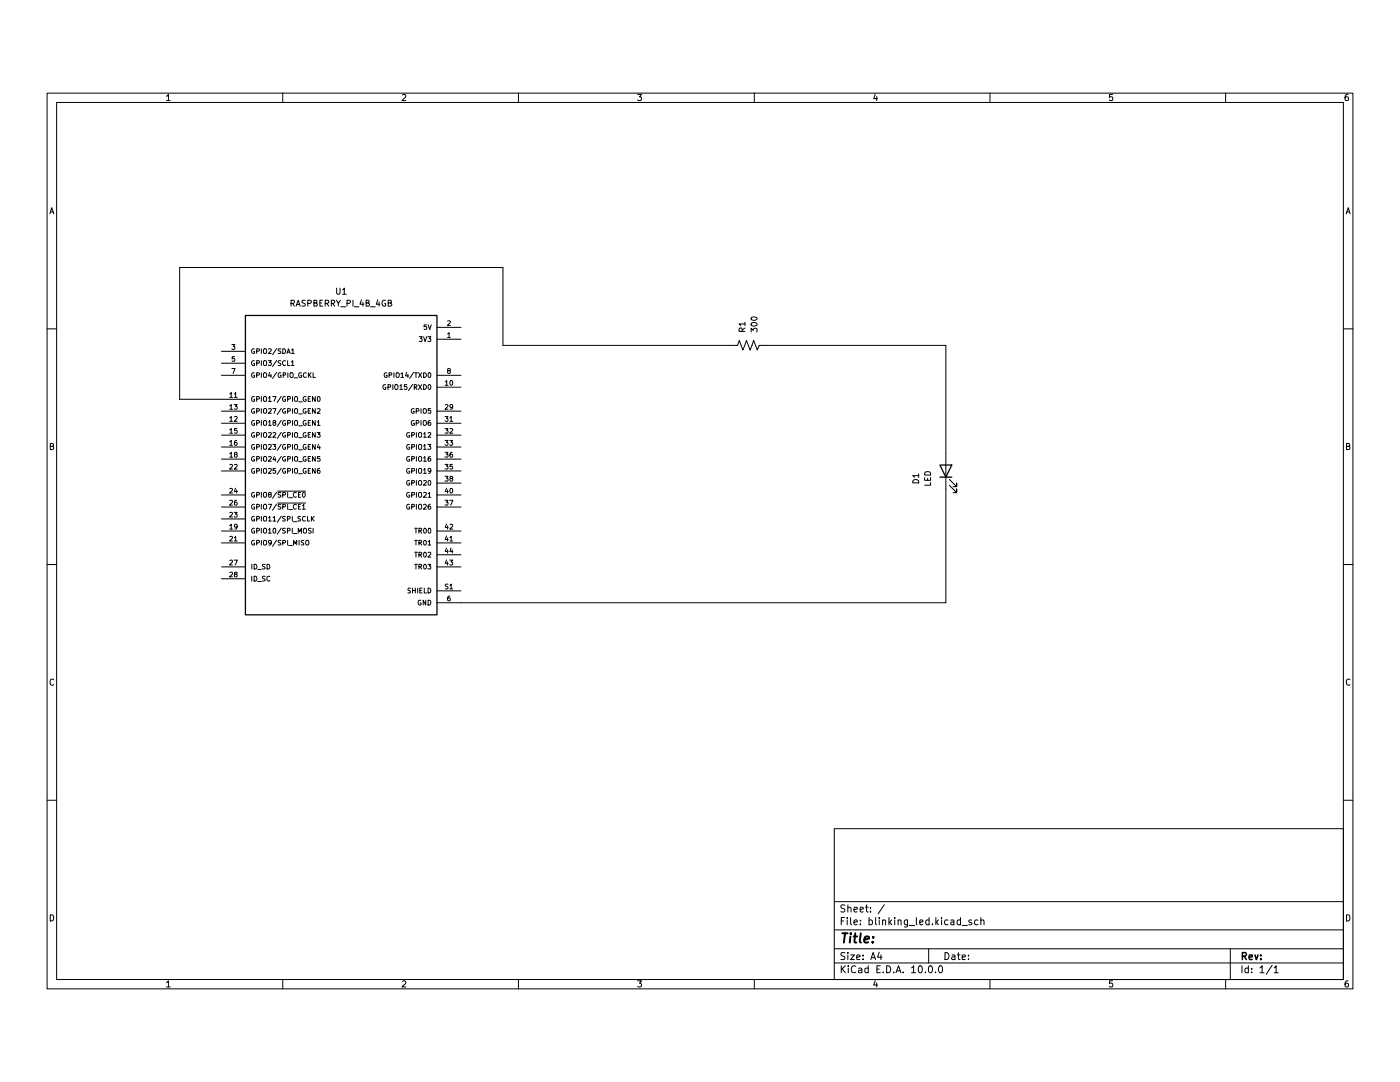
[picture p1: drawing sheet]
(kicad_sch
 (version 20260306)
 (generator "eeschema")
 (generator_version "10.0")
 (paper "A4")
 (lib_symbols
  (symbol "Device:LED"
   (pin_numbers (hide yes))
   (pin_names
    (offset 1.016) (hide yes)) (exclude_from_sim no) (in_bom yes) (on_board yes)
   (in_pos_files yes)
   (duplicate_pin_numbers_are_jumpers no)
   (property "Reference" "D" (at 0 2.54 0) (show_name no) (do_not_autoplace no) (effects (font (size 1.27 1.27))))
   (property "Value" "LED" (at 0 -2.54 0) (show_name no) (do_not_autoplace no) (effects (font (size 1.27 1.27))))
   (property "Footprint" "" (at 0 0 0) (show_name no) (do_not_autoplace no) (hide yes) (effects (font (size 1.27 1.27))))
   (property "Datasheet" "" (at 0 0 0) (show_name no) (do_not_autoplace no) (hide yes) (effects (font (size 1.27 1.27))))
   (property "Description" "Light emitting diode" (at 0 0 0) (show_name no) (do_not_autoplace no) (hide yes) (effects (font (size 1.27 1.27))))
   (property "Sim.Pins" "1=K 2=A" (at 0 0 0) (show_name no) (do_not_autoplace no) (hide yes) (effects (font (size 1.27 1.27))))
   (symbol "LED_0_1"
    (polyline (pts (xy -3.048 -0.762) (xy -4.572 -2.286) (xy -3.81 -2.286) (xy -4.572 -2.286) (xy -4.572 -1.524)) (stroke (width 0) (type default)) (fill (type none)))
    (polyline (pts (xy -1.778 -0.762) (xy -3.302 -2.286) (xy -2.54 -2.286) (xy -3.302 -2.286) (xy -3.302 -1.524)) (stroke (width 0) (type default)) (fill (type none)))
    (polyline (pts (xy -1.27 0) (xy 1.27 0)) (stroke (width 0) (type default)) (fill (type none)))
    (polyline (pts (xy -1.27 -1.27) (xy -1.27 1.27)) (stroke (width 0.254) (type default)) (fill (type none)))
    (polyline (pts (xy 1.27 -1.27) (xy 1.27 1.27) (xy -1.27 0) (xy 1.27 -1.27)) (stroke (width 0.254) (type default)) (fill (type none))))
   (symbol "LED_1_1"
    (pin passive line (at -3.81 0 0) (length 2.54) (name "K" (effects (font (size 1.27 1.27)))) (number "1" (effects (font (size 1.27 1.27)))))
    (pin passive line (at 3.81 0 180) (length 2.54) (name "A" (effects (font (size 1.27 1.27)))) (number "2" (effects (font (size 1.27 1.27))))))
   (embedded_fonts no))
  (symbol "Device:R_US"
   (pin_numbers (hide yes))
   (pin_names
    (offset 0)) (exclude_from_sim no) (in_bom yes) (on_board yes)
   (in_pos_files yes)
   (duplicate_pin_numbers_are_jumpers no)
   (property "Reference" "R" (at 2.54 0 90) (show_name no) (do_not_autoplace no) (effects (font (size 1.27 1.27))))
   (property "Value" "R_US" (at -2.54 0 90) (show_name no) (do_not_autoplace no) (effects (font (size 1.27 1.27))))
   (property "Footprint" "" (at 1.016 -0.254 90) (show_name no) (do_not_autoplace no) (hide yes) (effects (font (size 1.27 1.27))))
   (property "Datasheet" "" (at 0 0 0) (show_name no) (do_not_autoplace no) (hide yes) (effects (font (size 1.27 1.27))))
   (property "Description" "Resistor, US symbol" (at 0 0 0) (show_name no) (do_not_autoplace no) (hide yes) (effects (font (size 1.27 1.27))))
   (symbol "R_US_0_1"
    (polyline (pts (xy 0 2.286) (xy 0 2.54)) (stroke (width 0) (type default)) (fill (type none)))
    (polyline (pts (xy 0 2.286) (xy 1.016 1.905) (xy 0 1.524) (xy -1.016 1.143) (xy 0 0.762)) (stroke (width 0) (type default)) (fill (type none)))
    (polyline (pts (xy 0 0.762) (xy 1.016 0.381) (xy 0 0) (xy -1.016 -0.381) (xy 0 -0.762)) (stroke (width 0) (type default)) (fill (type none)))
    (polyline (pts (xy 0 -0.762) (xy 1.016 -1.143) (xy 0 -1.524) (xy -1.016 -1.905) (xy 0 -2.286)) (stroke (width 0) (type default)) (fill (type none)))
    (polyline (pts (xy 0 -2.286) (xy 0 -2.54)) (stroke (width 0) (type default)) (fill (type none))))
   (symbol "R_US_1_1"
    (pin passive line (at 0 3.81 270) (length 1.27) (name "" (effects (font (size 1.27 1.27)))) (number "1" (effects (font (size 1.27 1.27)))))
    (pin passive line (at 0 -3.81 90) (length 1.27) (name "" (effects (font (size 1.27 1.27)))) (number "2" (effects (font (size 1.27 1.27))))))
   (embedded_fonts no))
  (symbol "RASPBERRY_PI_4B_4GB:RASPBERRY_PI_4B_4GB"
   (pin_names
    (offset 1.016)) (exclude_from_sim no) (in_bom yes) (on_board yes)
   (in_pos_files yes)
   (duplicate_pin_numbers_are_jumpers no)
   (property "Reference" "U" (at -20.32 33.528 0) (show_name no) (do_not_autoplace no) (effects (font (size 1.27 1.27)) (justify left bottom)))
   (property "Value" "RASPBERRY_PI_4B_4GB" (at -20.32 -33.02 0) (show_name no) (do_not_autoplace no) (effects (font (size 1.27 1.27)) (justify left bottom)))
   (property "Footprint" "RASPBERRY_PI_4B_4GB:MODULE_RASPBERRY_PI_4B_4GB" (at 0 0 0) (show_name no) (do_not_autoplace no) (hide yes) (effects (font (size 1.27 1.27)) (justify bottom)))
   (property "Datasheet" "" (at 0 0 0) (show_name no) (do_not_autoplace no) (hide yes) (effects (font (size 1.27 1.27))))
   (property "Description" "BCM2711 Raspberry Pi 4 Model B 4GB - ARM® Cortex®-A72 MPU Embedded Evaluation Board" (at 0 0 0) (show_name no) (do_not_autoplace no) (hide yes) (effects (font (size 1.27 1.27)) (justify bottom)))
   (property "MF" "Raspberry Pi" (at 0 0 0) (show_name no) (do_not_autoplace no) (hide yes) (effects (font (size 1.27 1.27)) (justify bottom)))
   (property "MAXIMUM_PACKAGE_HEIGHT" "16 mm" (at 0 0 0) (show_name no) (do_not_autoplace no) (hide yes) (effects (font (size 1.27 1.27)) (justify bottom)))
   (property "Package" "None" (at 0 0 0) (show_name no) (do_not_autoplace no) (hide yes) (effects (font (size 1.27 1.27)) (justify bottom)))
   (property "Price" "None" (at 0 0 0) (show_name no) (do_not_autoplace no) (hide yes) (effects (font (size 1.27 1.27)) (justify bottom)))
   (property "Check_prices" "https://www.snapeda.com/parts/RASPBERRY%20PI%204B/4GB/Raspberry+Pi/view-part/?ref=eda" (at 0 0 0) (show_name no) (do_not_autoplace no) (hide yes) (effects (font (size 1.27 1.27)) (justify bottom)))
   (property "STANDARD" "Manufacturer Recommendations" (at 0 0 0) (show_name no) (do_not_autoplace no) (hide yes) (effects (font (size 1.27 1.27)) (justify bottom)))
   (property "PARTREV" "4" (at 0 0 0) (show_name no) (do_not_autoplace no) (hide yes) (effects (font (size 1.27 1.27)) (justify bottom)))
   (property "SnapEDA_Link" "https://www.snapeda.com/parts/RASPBERRY%20PI%204B/4GB/Raspberry+Pi/view-part/?ref=snap" (at 0 0 0) (show_name no) (do_not_autoplace no) (hide yes) (effects (font (size 1.27 1.27)) (justify bottom)))
   (property "MP" "RASPBERRY PI 4B/4GB" (at 0 0 0) (show_name no) (do_not_autoplace no) (hide yes) (effects (font (size 1.27 1.27)) (justify bottom)))
   (property "MANUFACTURER" "Raspberry Pi" (at 0 0 0) (show_name no) (do_not_autoplace no) (hide yes) (effects (font (size 1.27 1.27)) (justify bottom)))
   (property "Availability" "Not in stock" (at 0 0 0) (show_name no) (do_not_autoplace no) (hide yes) (effects (font (size 1.27 1.27)) (justify bottom)))
   (property "SNAPEDA_PN" "RASPBERRY PI 4B/4GB" (at 0 0 0) (show_name no) (do_not_autoplace no) (hide yes) (effects (font (size 1.27 1.27)) (justify bottom)))
   (symbol "RASPBERRY_PI_4B_4GB_0_0"
    (rectangle (start -20.32 -30.48) (end 20.32 33.02) (stroke (width 0.254) (type default)) (fill (type background)))
    (pin power_in line (at 25.4 27.94 180) (length 5.08) (name "3V3" (effects (font (size 1.016 1.016)))) (number "1" (effects (font (size 1.016 1.016)))))
    (pin power_in line (at 25.4 30.48 180) (length 5.08) (name "5V" (effects (font (size 1.016 1.016)))) (number "2" (effects (font (size 1.016 1.016)))))
    (pin bidirectional line (at -25.4 25.4 0) (length 5.08) (name "GPIO2/SDA1" (effects (font (size 1.016 1.016)))) (number "3" (effects (font (size 1.016 1.016)))))
    (pin power_in line (at 25.4 30.48 180) (length 5.08) (hide yes) (name "5V" (effects (font (size 1.016 1.016)))) (number "4" (effects (font (size 1.016 1.016)))))
    (pin bidirectional line (at -25.4 22.86 0) (length 5.08) (name "GPIO3/SCL1" (effects (font (size 1.016 1.016)))) (number "5" (effects (font (size 1.016 1.016)))))
    (pin power_in line (at 25.4 -27.94 180) (length 5.08) (name "GND" (effects (font (size 1.016 1.016)))) (number "6" (effects (font (size 1.016 1.016)))))
    (pin bidirectional line (at -25.4 20.32 0) (length 5.08) (name "GPIO4/GPIO_GCKL" (effects (font (size 1.016 1.016)))) (number "7" (effects (font (size 1.016 1.016)))))
    (pin bidirectional line (at 25.4 20.32 180) (length 5.08) (name "GPIO14/TXD0" (effects (font (size 1.016 1.016)))) (number "8" (effects (font (size 1.016 1.016)))))
    (pin power_in line (at 25.4 -27.94 180) (length 5.08) (hide yes) (name "GND" (effects (font (size 1.016 1.016)))) (number "9" (effects (font (size 1.016 1.016)))))
    (pin bidirectional line (at 25.4 17.78 180) (length 5.08) (name "GPIO15/RXD0" (effects (font (size 1.016 1.016)))) (number "10" (effects (font (size 1.016 1.016)))))
    (pin bidirectional line (at -25.4 15.24 0) (length 5.08) (name "GPIO17/GPIO_GEN0" (effects (font (size 1.016 1.016)))) (number "11" (effects (font (size 1.016 1.016)))))
    (pin bidirectional line (at -25.4 10.16 0) (length 5.08) (name "GPIO18/GPIO_GEN1" (effects (font (size 1.016 1.016)))) (number "12" (effects (font (size 1.016 1.016)))))
    (pin bidirectional line (at -25.4 12.7 0) (length 5.08) (name "GPIO27/GPIO_GEN2" (effects (font (size 1.016 1.016)))) (number "13" (effects (font (size 1.016 1.016)))))
    (pin power_in line (at 25.4 -27.94 180) (length 5.08) (hide yes) (name "GND" (effects (font (size 1.016 1.016)))) (number "14" (effects (font (size 1.016 1.016)))))
    (pin bidirectional line (at -25.4 7.62 0) (length 5.08) (name "GPIO22/GPIO_GEN3" (effects (font (size 1.016 1.016)))) (number "15" (effects (font (size 1.016 1.016)))))
    (pin bidirectional line (at -25.4 5.08 0) (length 5.08) (name "GPIO23/GPIO_GEN4" (effects (font (size 1.016 1.016)))) (number "16" (effects (font (size 1.016 1.016)))))
    (pin power_in line (at 25.4 27.94 180) (length 5.08) (hide yes) (name "3V3" (effects (font (size 1.016 1.016)))) (number "17" (effects (font (size 1.016 1.016)))))
    (pin bidirectional line (at -25.4 2.54 0) (length 5.08) (name "GPIO24/GPIO_GEN5" (effects (font (size 1.016 1.016)))) (number "18" (effects (font (size 1.016 1.016)))))
    (pin bidirectional line (at -25.4 -12.7 0) (length 5.08) (name "GPIO10/SPI_MOSI" (effects (font (size 1.016 1.016)))) (number "19" (effects (font (size 1.016 1.016)))))
    (pin power_in line (at 25.4 -27.94 180) (length 5.08) (hide yes) (name "GND" (effects (font (size 1.016 1.016)))) (number "20" (effects (font (size 1.016 1.016)))))
    (pin bidirectional line (at -25.4 -15.24 0) (length 5.08) (name "GPIO9/SPI_MISO" (effects (font (size 1.016 1.016)))) (number "21" (effects (font (size 1.016 1.016)))))
    (pin bidirectional line (at -25.4 0 0) (length 5.08) (name "GPIO25/GPIO_GEN6" (effects (font (size 1.016 1.016)))) (number "22" (effects (font (size 1.016 1.016)))))
    (pin bidirectional line (at -25.4 -10.16 0) (length 5.08) (name "GPIO11/SPI_SCLK" (effects (font (size 1.016 1.016)))) (number "23" (effects (font (size 1.016 1.016)))))
    (pin bidirectional line (at -25.4 -5.08 0) (length 5.08) (name "GPIO8/~{SPI_CE0}" (effects (font (size 1.016 1.016)))) (number "24" (effects (font (size 1.016 1.016)))))
    (pin power_in line (at 25.4 -27.94 180) (length 5.08) (hide yes) (name "GND" (effects (font (size 1.016 1.016)))) (number "25" (effects (font (size 1.016 1.016)))))
    (pin bidirectional line (at -25.4 -7.62 0) (length 5.08) (name "GPIO7/~{SPI_CE1}" (effects (font (size 1.016 1.016)))) (number "26" (effects (font (size 1.016 1.016)))))
    (pin bidirectional line (at -25.4 -20.32 0) (length 5.08) (name "ID_SD" (effects (font (size 1.016 1.016)))) (number "27" (effects (font (size 1.016 1.016)))))
    (pin bidirectional line (at -25.4 -22.86 0) (length 5.08) (name "ID_SC" (effects (font (size 1.016 1.016)))) (number "28" (effects (font (size 1.016 1.016)))))
    (pin bidirectional line (at 25.4 12.7 180) (length 5.08) (name "GPIO5" (effects (font (size 1.016 1.016)))) (number "29" (effects (font (size 1.016 1.016)))))
    (pin power_in line (at 25.4 -27.94 180) (length 5.08) (hide yes) (name "GND" (effects (font (size 1.016 1.016)))) (number "30" (effects (font (size 1.016 1.016)))))
    (pin bidirectional line (at 25.4 10.16 180) (length 5.08) (name "GPIO6" (effects (font (size 1.016 1.016)))) (number "31" (effects (font (size 1.016 1.016)))))
    (pin bidirectional line (at 25.4 7.62 180) (length 5.08) (name "GPIO12" (effects (font (size 1.016 1.016)))) (number "32" (effects (font (size 1.016 1.016)))))
    (pin bidirectional line (at 25.4 5.08 180) (length 5.08) (name "GPIO13" (effects (font (size 1.016 1.016)))) (number "33" (effects (font (size 1.016 1.016)))))
    (pin power_in line (at 25.4 -27.94 180) (length 5.08) (hide yes) (name "GND" (effects (font (size 1.016 1.016)))) (number "34" (effects (font (size 1.016 1.016)))))
    (pin bidirectional line (at 25.4 0 180) (length 5.08) (name "GPIO19" (effects (font (size 1.016 1.016)))) (number "35" (effects (font (size 1.016 1.016)))))
    (pin bidirectional line (at 25.4 2.54 180) (length 5.08) (name "GPIO16" (effects (font (size 1.016 1.016)))) (number "36" (effects (font (size 1.016 1.016)))))
    (pin bidirectional line (at 25.4 -7.62 180) (length 5.08) (name "GPIO26" (effects (font (size 1.016 1.016)))) (number "37" (effects (font (size 1.016 1.016)))))
    (pin bidirectional line (at 25.4 -2.54 180) (length 5.08) (name "GPIO20" (effects (font (size 1.016 1.016)))) (number "38" (effects (font (size 1.016 1.016)))))
    (pin power_in line (at 25.4 -27.94 180) (length 5.08) (hide yes) (name "GND" (effects (font (size 1.016 1.016)))) (number "39" (effects (font (size 1.016 1.016)))))
    (pin bidirectional line (at 25.4 -5.08 180) (length 5.08) (name "GPIO21" (effects (font (size 1.016 1.016)))) (number "40" (effects (font (size 1.016 1.016)))))
    (pin bidirectional line (at 25.4 -15.24 180) (length 5.08) (name "TR01" (effects (font (size 1.016 1.016)))) (number "41" (effects (font (size 1.016 1.016)))))
    (pin bidirectional line (at 25.4 -12.7 180) (length 5.08) (name "TR00" (effects (font (size 1.016 1.016)))) (number "42" (effects (font (size 1.016 1.016)))))
    (pin bidirectional line (at 25.4 -20.32 180) (length 5.08) (name "TR03" (effects (font (size 1.016 1.016)))) (number "43" (effects (font (size 1.016 1.016)))))
    (pin bidirectional line (at 25.4 -17.78 180) (length 5.08) (name "TR02" (effects (font (size 1.016 1.016)))) (number "44" (effects (font (size 1.016 1.016)))))
    (pin power_in line (at 25.4 -25.4 180) (length 5.08) (name "SHIELD" (effects (font (size 1.016 1.016)))) (number "S1" (effects (font (size 1.016 1.016)))))
    (pin power_in line (at 25.4 -25.4 180) (length 5.08) (hide yes) (name "SHIELD" (effects (font (size 1.016 1.016)))) (number "S2" (effects (font (size 1.016 1.016)))))
    (pin power_in line (at 25.4 -25.4 180) (length 5.08) (hide yes) (name "SHIELD" (effects (font (size 1.016 1.016)))) (number "S3" (effects (font (size 1.016 1.016)))))
    (pin power_in line (at 25.4 -25.4 180) (length 5.08) (hide yes) (name "SHIELD" (effects (font (size 1.016 1.016)))) (number "S4" (effects (font (size 1.016 1.016))))))
   (embedded_fonts no)))
 (wire
  (pts (xy 162.56 63.5) (xy 200.66 63.5))
  (stroke (width 0) (type default)))
 (wire
  (pts (xy 106.68 46.99) (xy 106.68 63.5))
  (stroke (width 0) (type default)))
 (wire
  (pts (xy 38.1 74.93) (xy 38.1 46.99))
  (stroke (width 0) (type default)))
 (wire
  (pts (xy 106.68 63.5) (xy 154.94 63.5))
  (stroke (width 0) (type default)))
 (wire
  (pts (xy 46.99 74.93) (xy 38.1 74.93))
  (stroke (width 0) (type default)))
 (wire
  (pts (xy 200.66 63.5) (xy 200.66 86.36))
  (stroke (width 0) (type default)))
 (wire
  (pts (xy 200.66 93.98) (xy 200.66 118.11))
  (stroke (width 0) (type default)))
 (wire
  (pts (xy 200.66 118.11) (xy 97.79 118.11))
  (stroke (width 0) (type default)))
 (wire
  (pts (xy 38.1 46.99) (xy 106.68 46.99))
  (stroke (width 0) (type default)))
 (symbol
  (lib_id "Device:LED")
  (at 200.66 90.17 90)
  (unit 1)
  (body_style 1)
  (exclude_from_sim no)
  (in_bom yes)
  (on_board yes)
  (in_pos_files yes)
  (dnp no)
  (fields_autoplaced yes)
  (property "Reference" "D1" (at 194.31 91.7575 0) (show_name no) (do_not_autoplace no) (effects (font (size 1.27 1.27))))
  (property "Value" "LED" (at 196.85 91.7575 0) (show_name no) (do_not_autoplace no) (effects (font (size 1.27 1.27))))
  (property "Footprint" "" (at 200.66 90.17 0) (hide yes) (show_name no) (do_not_autoplace no) (effects (font (size 1.27 1.27))))
  (property "Datasheet" "" (at 200.66 90.17 0) (hide yes) (show_name no) (do_not_autoplace no) (effects (font (size 1.27 1.27))))
  (property "Description" "Light emitting diode" (at 200.66 90.17 0) (hide yes) (show_name no) (do_not_autoplace no) (effects (font (size 1.27 1.27))))
  (property "Sim.Pins" "1=K 2=A" (at 200.66 90.17 0) (hide yes) (show_name no) (do_not_autoplace no) (effects (font (size 1.27 1.27))))
  (pin "1")
  (pin "2"))
 (symbol
  (lib_id "RASPBERRY_PI_4B_4GB:RASPBERRY_PI_4B_4GB")
  (at 72.39 90.17 0)
  (unit 1)
  (body_style 1)
  (exclude_from_sim no)
  (in_bom yes)
  (on_board yes)
  (in_pos_files yes)
  (dnp no)
  (fields_autoplaced yes)
  (property "Reference" "U1" (at 72.39 52.07 0) (show_name no) (do_not_autoplace no) (effects (font (size 1.27 1.27))))
  (property "Value" "RASPBERRY_PI_4B_4GB" (at 72.39 54.61 0) (show_name no) (do_not_autoplace no) (effects (font (size 1.27 1.27))))
  (property "Footprint" "RASPBERRY_PI_4B_4GB:MODULE_RASPBERRY_PI_4B_4GB" (at 72.39 90.17 0) (hide yes) (show_name no) (do_not_autoplace no) (effects (font (size 1.27 1.27)) (justify bottom)))
  (property "Datasheet" "" (at 72.39 90.17 0) (hide yes) (show_name no) (do_not_autoplace no) (effects (font (size 1.27 1.27))))
  (property "Description" "BCM2711 Raspberry Pi 4 Model B 4GB - ARM® Cortex®-A72 MPU Embedded Evaluation Board" (at 72.39 90.17 0) (hide yes) (show_name no) (do_not_autoplace no) (effects (font (size 1.27 1.27)) (justify bottom)))
  (property "MF" "Raspberry Pi" (at 72.39 90.17 0) (hide yes) (show_name no) (do_not_autoplace no) (effects (font (size 1.27 1.27)) (justify bottom)))
  (property "MAXIMUM_PACKAGE_HEIGHT" "16 mm" (at 72.39 90.17 0) (hide yes) (show_name no) (do_not_autoplace no) (effects (font (size 1.27 1.27)) (justify bottom)))
  (property "Package" "None" (at 72.39 90.17 0) (hide yes) (show_name no) (do_not_autoplace no) (effects (font (size 1.27 1.27)) (justify bottom)))
  (property "Price" "None" (at 72.39 90.17 0) (hide yes) (show_name no) (do_not_autoplace no) (effects (font (size 1.27 1.27)) (justify bottom)))
  (property "Check_prices" "https://www.snapeda.com/parts/RASPBERRY%20PI%204B/4GB/Raspberry+Pi/view-part/?ref=eda" (at 72.39 90.17 0) (hide yes) (show_name no) (do_not_autoplace no) (effects (font (size 1.27 1.27)) (justify bottom)))
  (property "STANDARD" "Manufacturer Recommendations" (at 72.39 90.17 0) (hide yes) (show_name no) (do_not_autoplace no) (effects (font (size 1.27 1.27)) (justify bottom)))
  (property "PARTREV" "4" (at 72.39 90.17 0) (hide yes) (show_name no) (do_not_autoplace no) (effects (font (size 1.27 1.27)) (justify bottom)))
  (property "SnapEDA_Link" "https://www.snapeda.com/parts/RASPBERRY%20PI%204B/4GB/Raspberry+Pi/view-part/?ref=snap" (at 72.39 90.17 0) (hide yes) (show_name no) (do_not_autoplace no) (effects (font (size 1.27 1.27)) (justify bottom)))
  (property "MP" "RASPBERRY PI 4B/4GB" (at 72.39 90.17 0) (hide yes) (show_name no) (do_not_autoplace no) (effects (font (size 1.27 1.27)) (justify bottom)))
  (property "MANUFACTURER" "Raspberry Pi" (at 72.39 90.17 0) (hide yes) (show_name no) (do_not_autoplace no) (effects (font (size 1.27 1.27)) (justify bottom)))
  (property "Availability" "Not in stock" (at 72.39 90.17 0) (hide yes) (show_name no) (do_not_autoplace no) (effects (font (size 1.27 1.27)) (justify bottom)))
  (property "SNAPEDA_PN" "RASPBERRY PI 4B/4GB" (at 72.39 90.17 0) (hide yes) (show_name no) (do_not_autoplace no) (effects (font (size 1.27 1.27)) (justify bottom)))
  (pin "3")
  (pin "8")
  (pin "11")
  (pin "7")
  (pin "16")
  (pin "18")
  (pin "10")
  (pin "14")
  (pin "4")
  (pin "1")
  (pin "2")
  (pin "5")
  (pin "6")
  (pin "9")
  (pin "12")
  (pin "13")
  (pin "15")
  (pin "17")
  (pin "24")
  (pin "41")
  (pin "43")
  (pin "S1")
  (pin "39")
  (pin "20")
  (pin "22")
  (pin "21")
  (pin "32")
  (pin "19")
  (pin "30")
  (pin "31")
  (pin "33")
  (pin "27")
  (pin "28")
  (pin "29")
  (pin "36")
  (pin "23")
  (pin "35")
  (pin "37")
  (pin "40")
  (pin "38")
  (pin "25")
  (pin "26")
  (pin "34")
  (pin "42")
  (pin "44")
  (pin "S2")
  (pin "S3")
  (pin "S4"))
 (symbol
  (lib_id "Device:R_US")
  (at 158.75 63.5 90)
  (unit 1)
  (body_style 1)
  (exclude_from_sim no)
  (in_bom yes)
  (on_board yes)
  (in_pos_files yes)
  (dnp no)
  (fields_autoplaced yes)
  (property "Reference" "R1" (at 157.4799 60.96 0) (show_name no) (do_not_autoplace no) (effects (font (size 1.27 1.27)) (justify left)))
  (property "Value" "300" (at 160.0199 60.96 0) (show_name no) (do_not_autoplace no) (effects (font (size 1.27 1.27)) (justify left)))
  (property "Footprint" "" (at 159.004 62.484 90) (hide yes) (show_name no) (do_not_autoplace no) (effects (font (size 1.27 1.27))))
  (property "Datasheet" "" (at 158.75 63.5 0) (hide yes) (show_name no) (do_not_autoplace no) (effects (font (size 1.27 1.27))))
  (property "Description" "Resistor, US symbol" (at 158.75 63.5 0) (hide yes) (show_name no) (do_not_autoplace no) (effects (font (size 1.27 1.27))))
  (pin "1")
  (pin "2"))
 (sheet_instances
  (path ""
   (page "1")))
 (embedded_fonts no))
